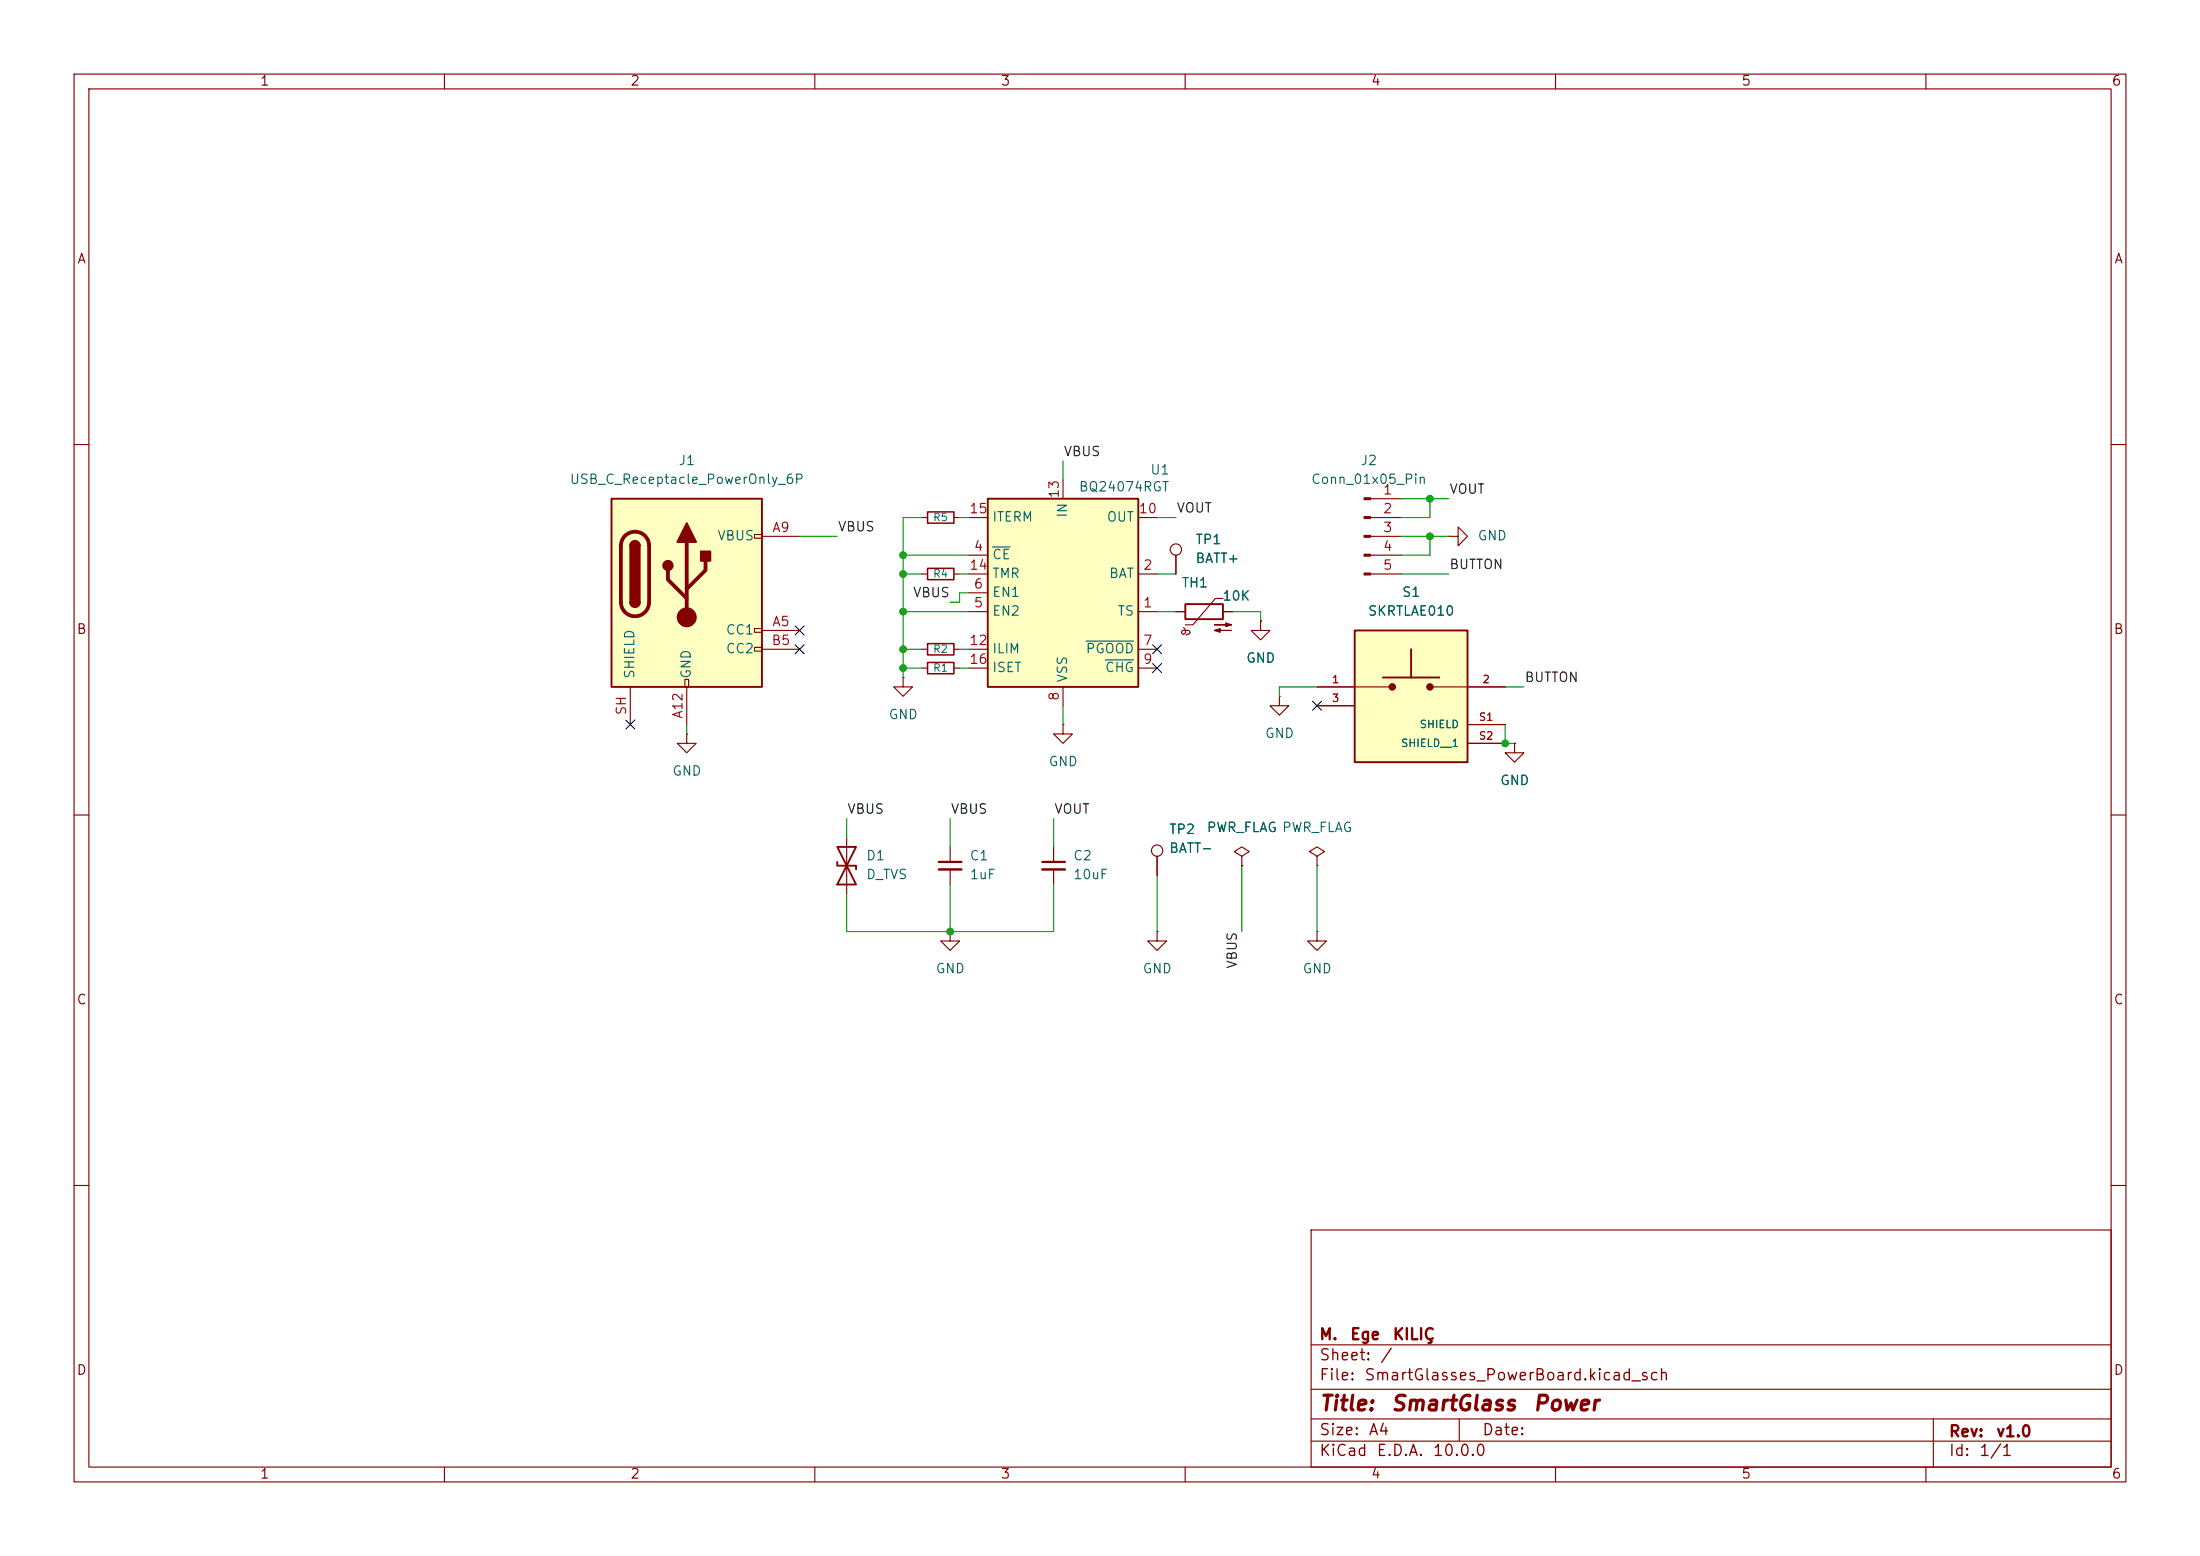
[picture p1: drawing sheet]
<svg xmlns="http://www.w3.org/2000/svg" width="297mm" height="210mm" viewBox="0 0 297 210" stroke-linecap="round" stroke-linejoin="round" font-family="sans-serif">
<g fill="none" stroke="#840000" stroke-width=".15">
<path d="M10 10h277v190h-277zM12 12h273v186h-273zM60 10v2M110 10v2M160 10v2M210 10v2M260 10v2M10 60h2M124.5 77.5h.7M124.5 69.9h.7M128.8 77.5h.7M128.8 69.9h.7"/>
<path d="M158.7 74.9v2.6M195.6 72.4h1.2v-1.3l1.3 1.3-1.3 1.3v-1.3M195.6 72.4h.1M285 60h2M92.7 99.1v1.2h1.3l-1.3 1.3-1.3-1.3h1.3M92.7 99.1h.1M121.9 91.4v1.3h1.3l-1.3 1.3-1.3-1.3h1.3M121.9 91.4h.1M124.5 87.6h.7M124.5 90.2h.7M128.8 87.6h.7M128.8 90.2h.7"/>
<path d="M143.5 97.8v1.3h1.3l-1.3 1.2-1.3-1.2h1.3M143.5 97.8h.1M158.7 82.6h1.3M159.8 84.7a.44 .44 0 0 1 .3 .5 .44 .44 0 0 1-.4 .4l-.2-.2 .2-.3h.8l.1 .2v.2l-.5 .2M165.1 80.8h-1l-3.1 3.5h-1M165.1 82.6h1.3M170.2 83.8v1.3h1.2l-1.2 1.3-1.3-1.3h1.3M170.2 83.8h.1M172.7 94v1.3h1.3l-1.3 1.2-1.3-1.2h1.3M172.7 94h.1M10 110h2M114.3 113v7.7"/>
<path d="M128.3 114.3v2M128.3 117.3v2.1M142.2 114.3v2M142.2 117.3v2.1M156.2 115.6v2.5M177.8 115.6l1-.7-1-.6-1 .6 1 .7v1.2M177.8 116.8h.1M204.5 100.3v1.3h1.2l-1.2 1.3-1.3-1.3h1.3M204.5 100.3h.1M285 110h2M128.3 125.7v1.3h1.2l-1.2 1.3-1.3-1.3h1.3M128.3 125.7h.1"/>
<path d="M156.2 125.7v1.3h1.3l-1.3 1.3-1.3-1.3h1.3M156.2 125.7h.1M10 160h2M177 166h108v32h-108zM285 160h2M60 198v2M110 198v2M160 198v2M177 194.5h108M177 191.5h108M177 187.5h108M177 181.5h108"/>
<path d="M197 191.5v3M210 198v2M260 198v2M261 191.5v6.5"/>
<circle cx="158.7" cy="74.2" r=".76"/>
<circle cx="156.2" cy="114.8" r=".76"/>
</g>
<path d="M160 81.5h5.1v2.1h-5.1zM113 114.3h2.6l-2.6 5.1h2.6zM113 116.3v.5h2.6v.5" fill="none" stroke="#840000" stroke-width=".25"/>
<path d="M126.7 116.3h3.1M140.7 116.3h3.1" fill="none" stroke="#840000" stroke-width=".3"/>
<path d="M126.7 117.3h3.1M140.7 117.3h3.1" fill="none" stroke="#840000" stroke-width=".33"/>
<path d="M125.2 76.7h3.6v1.5h-3.6zM125.2 69.1h3.6v1.5h-3.6zM125.2 86.9h3.6v1.5h-3.6zM125.2 89.4h3.6v1.5h-3.6z" fill="none" stroke="#840000" stroke-width=".2"/>
<g fill="#840000" stroke="#840000" stroke-width=".15">
<path d="M164 85.1l.7-.3v.5l-.7-.2h2.2z"/>
<path d="M164 84.3h2.2l-.7 .3v-.5l.7 .2z"/>
</g>
<path d="M182.9 85.1h15.2v17.8h-15.2z" fill="#ffffc2"/>
<path d="M177.8 92.7h10.2M177.8 95.3h5.1M193 92.7h10.2M198.1 97.8h5.1M198.1 100.3h5.1" fill="none" stroke="#840000" stroke-width=".15"/>
<path d="M182.9 85.1h15.2v17.8h-15.2zM186.7 91.4h7.6M190.5 87.6v3.8" fill="none" stroke="#840000" stroke-width=".25"/>
<g fill="none" stroke="#840000" stroke-width=".51">
<circle cx="188" cy="92.7" r=".25"/>
<circle cx="193" cy="92.7" r=".25"/>
</g>
<path d="M82.5 67.3h20.4v25.4h-20.4z" fill="#ffffc2"/>
<g fill="none" stroke="#840000" stroke-width=".15">
<path d="M101.9 72.1h1v.5h-1zM102.9 72.4h5M185 72.4h4.2M185 67.3h4.2M185 69.9h4.2M185 74.9h4.2M185 77.5h4.2M85.1 92.7v5.1M92.5 91.7h.5v1h-.5zM92.7 92.7v5.1M101.9 84.8h1v.5h-1zM101.9 87.4h1v.5h-1z"/>
<path d="M102.9 85.1h5M102.9 87.6h5"/>
</g>
<path d="M82.5 67.3h20.4v25.4h-20.4zM85.1 73.7a.64 .64 0 0 1 .6-.7 .64 .64 0 0 1 .7 .7M85.1 81.3a.64 .64 0 0 0 .6 .6 .64 .64 0 0 0 .7-.6" fill="none" stroke="#840000" stroke-width=".25"/>
<path d="M84.4 72.3a1.9 1.9 0 0 1 2-.4 1.9 1.9 0 0 1 1.2 1.8v7.6a1.91 1.91 0 0 1-1.9 1.9 1.91 1.91 0 0 1-1.9-1.9v-7.6a1.9 1.9 0 0 1 .6-1.4zM90.2 77v1.2l2.5 2.6M92.7 73.2v10.1M95.2 75.7v1.3l-2.5 2.5" fill="none" stroke="#840000" stroke-width=".51"/>
<g fill="#840000" stroke="#840000" stroke-width=".25">
<path d="M85.1 73.7h1.3v7.6h-1.3z"/>
<path d="M85.3 73.2a.64 .64 0 0 1 .7-.1 .64 .64 0 0 1 .4 .6h-1.3z"/>
<path d="M85.1 81.3h1.3a.64 .64 0 0 1-.7 .6 .64 .64 0 0 1-.6-.6z"/>
<path d="M92.7 70.6l1.3 2.6h-2.6z"/>
<path d="M94.6 74.4h1.3v1.3h-1.3z"/>
<circle cx="90.2" cy="76.3" r=".63"/>
</g>
<g fill="#840000" stroke="#840000" stroke-width=".15">
<path d="M184.1 67.2h.9v.2h-.9z"/>
<path d="M184.1 69.7h.9v.3h-.9z"/>
<path d="M184.1 72.3h.9v.2h-.9z"/>
<path d="M184.1 74.8h.9v.3h-.9z"/>
<path d="M184.1 77.3h.9v.3h-.9z"/>
<circle cx="92.7" cy="83.3" r="1.27"/>
</g>
<path d="M133.3 67.3h20.4v25.4h-20.4z" fill="#ffffc2"/>
<path d="M133.3 67.3h20.4v25.4h-20.4z" fill="none" stroke="#840000" stroke-width=".25"/>
<g fill="none" stroke="#840000" stroke-width=".15">
<path d="M130.8 77.5h2.5M130.8 74.9h2.5M130.8 69.9h2.5M143.5 64.8v2.5M153.7 77.5h2.5M153.7 69.9h2.5M158.7 74.9v2.6M130.8 82.6h2.5M130.8 80h2.5M130.8 87.6h2.5M130.8 90.2h2.5M143.5 92.7v2.6"/>
<path d="M153.7 82.6h2.5M153.7 87.6h2.5M153.7 90.2h2.5M158.7 82.6h1.3M165.1 82.6h1.3M170.2 83.8h.1M177.8 92.7h5.1M177.8 95.3h5.1M198.1 92.7h5.1M198.1 97.8h5.1M156.2 115.6v2.5M167.6 115.6l1.1-.7-1.1-.6-1 .6 1 .7v1.2"/>
<path d="M167.6 116.8h.1M198.1 100.3h5.1M204.5 100.3h.1M177.8 125.7v1.3h1.3l-1.3 1.3-1.3-1.3h1.3M177.8 125.7h.1"/>
</g>
<path d="M134 73.8h2.4M146.6 86.5h6.4M149.2 89.1h3.8" fill="none" stroke="#006464" stroke-width=".15"/>
<g fill="none" stroke="#009600" stroke-width=".15">
<path d="M107.9 72.4h5.1M121.9 77.5h2.6M121.9 74.9h8.9M124.5 69.9h-2.6v21.5M129.5 77.5h1.3M129.5 69.9h1.3M143.5 62.2v2.6M156.2 77.5h2.5M156.2 69.9h2.5M189.2 77.5h6.4M189.2 72.4h6.4M189.2 67.3h6.4"/>
<path d="M193 67.3v2.6h-3.8M193 72.4v2.5h-3.8M92.7 97.8v1.3M121.9 87.6h2.6M121.9 82.6h8.9M121.9 90.2h2.6M129.5 87.6h1.3M129.5 90.2h1.3M130.8 80h-1.3v1.3h-1.2M143.5 95.3v2.5M156.2 82.6h2.5M166.4 82.6h3.8v1.2"/>
<path d="M177.8 92.7h-5.1v1.3M203.2 92.7h2.5M203.2 97.8v2.5h1.3M114.3 110.5v2.5M128.3 110.5v3.8M128.3 119.4v6.3M142.2 110.5v3.8M142.2 119.4v6.3h-27.9v-5M156.2 118.1v7.6M167.6 116.8v8.9M177.8 116.8v8.9"/>
</g>
<path d="M84.5 97.2l1.2 1.2M85.7 97.2l-1.2 1.2M107.3 87l1.3 1.2M107.3 84.5l1.3 1.2M108.6 87l-1.3 1.2M108.6 84.5l-1.3 1.2M155.6 87l1.2 1.2M155.6 89.6l1.2 1.2M156.8 87l-1.2 1.2M156.8 89.6l-1.2 1.2M177.2 94.6l1.2 1.3M178.4 94.6l-1.2 1.3" fill="none" stroke="#000084" stroke-width=".15"/>
<g fill="#009600" stroke="#009600" stroke-width=".14">
<circle cx="121.9" cy="90.2" r=".46"/>
<circle cx="121.9" cy="87.6" r=".46"/>
<circle cx="121.9" cy="82.6" r=".46"/>
<circle cx="121.9" cy="77.5" r=".46"/>
<circle cx="121.9" cy="74.9" r=".46"/>
<circle cx="128.3" cy="125.7" r=".46"/>
<circle cx="193" cy="67.3" r=".46"/>
<circle cx="203.2" cy="100.3" r=".46"/>
<circle cx="193" cy="72.4" r=".46"/>
</g>
<g font-size="2" fill="#840000">
<text x="178" y="190.9">Title:</text>
<text x="187.7" y="190.9">SmartGlass</text>
<text x="206.8" y="190.9">Power</text>
</g>
<g font-size="1.5" fill="#840000">
<text x="178" y="184">Sheet:</text>
<text x="178" y="181.2">M.</text>
<text x="182.2" y="181.2">Ege</text>
<text x="186.2" y="184">/</text>
<text x="187.9" y="181.2">KILIÇ</text>
<text x="178" y="186.7">File:</text>
<text x="184.1" y="186.7">SmartGlasses_PowerBoard.kicad_sch</text>
<text x="178" y="196.9">KiCad</text>
<text x="178" y="194.1">Size:</text>
<text x="184.7" y="194.1">A4</text>
<text x="185.7" y="196.9">E.D.A.</text>
<text x="193.3" y="196.9">10.0.0</text>
<text x="200" y="194.1">Date:</text>
<text x="263" y="194.3">Rev:</text>
<text x="263" y="196.9">Id:</text>
<text x="267.1" y="196.9">1/1</text>
<text x="269.4" y="194.3">v1.0</text>
</g>
<g font-size="1.3" fill="#840000">
<text x="35" y="11.9">1</text>
<text x="85" y="11.9">2</text>
<text x="135" y="11.9">3</text>
<text x="185" y="11.9">4</text>
<text x="235" y="11.9">5</text>
<text x="285" y="11.9">6</text>
<text x="10.3" y="35.9">A</text>
<text x="285.3" y="35.9">A</text>
<text x="10.3" y="85.9">B</text>
<text x="285.3" y="85.9">B</text>
<text x="10.3" y="135.9">C</text>
<text x="285.3" y="135.9">C</text>
<text x="10.3" y="185.9">D</text>
<text x="285.3" y="185.9">D</text>
<text x="35" y="199.9">1</text>
<text x="85" y="199.9">2</text>
<text x="135" y="199.9">3</text>
<text x="185" y="199.9">4</text>
<text x="235" y="199.9">5</text>
<text x="285" y="199.9">6</text>
</g>
<g font-size="1.3" fill="#006464">
<text x="76.8" y="65.6">USB_C_Receptacle_PowerOnly_6P</text>
<text x="91.5" y="63.1">J1</text>
<text x="155.2" y="64.4">U1</text>
<text x="176.9" y="65.6">Conn_01x05_Pin</text>
<text x="183.6" y="63.1">J2</text>
<text x="133.9" y="70.7">ITERM</text>
<text x="144.4" y="70" transform="rotate(-90 144.4 70)">IN</text>
<text x="145.6" y="66.6">BQ24074RGT</text>
<text x="149.3" y="70.7">OUT</text>
<text x="96.8" y="73.3">VBUS</text>
<text x="133.9" y="75.8">CE</text>
<text x="161.3" y="73.8">TP1</text>
<text x="161.3" y="76.3">BATT+</text>
<text x="199.4" y="73.3">GND</text>
<text x="133.9" y="83.4">EN2</text>
<text x="133.9" y="80.9">EN1</text>
<text x="133.9" y="78.3">TMR</text>
<text x="149.6" y="78.3">BAT</text>
<text x="150.8" y="83.4">TS</text>
<text x="159.4" y="79.6">TH1</text>
<text x="164.9" y="81.4">10K</text>
<text x="184.6" y="83.4">SKRTLAE010</text>
<text x="189.2" y="80.9">S1</text>
<text x="97.9" y="86">CC1</text>
<text x="97.9" y="88.5">CC2</text>
<text x="133.9" y="88.5">ILIM</text>
<text x="146.5" y="88.5">PGOOD</text>
<text x="168.1" y="89.8">GND</text>
<text x="86" y="91.7" transform="rotate(-90 86 91.7)">SHIELD</text>
<text x="93.6" y="91.7" transform="rotate(-90 93.6 91.7)">GND</text>
<text x="133.9" y="91">ISET</text>
<text x="144.4" y="92.2" transform="rotate(-90 144.4 92.2)">VSS</text>
<text x="149.1" y="91">CHG</text>
<text x="119.9" y="97.4">GND</text>
<text x="170.7" y="99.9">GND</text>
<text x="90.7" y="105">GND</text>
<text x="141.5" y="103.7">GND</text>
<text x="202.4" y="106.3">GND</text>
<text x="157.7" y="112.9">TP2</text>
<text x="162.8" y="112.6">PWR_FLAG PWR_FLAG</text>
<text x="162.8" y="112.6">PWR_FLAG</text>
<text x="116.8" y="116.4">D1</text>
<text x="116.8" y="119">D_TVS</text>
<text x="130.8" y="116.4">C1</text>
<text x="130.8" y="119">1uF</text>
<text x="144.8" y="116.4">C2</text>
<text x="144.8" y="119">10uF</text>
<text x="157.7" y="115.4">BATT-</text>
<text x="126.2" y="131.7">GND</text>
<text x="154.2" y="131.7">GND</text>
<text x="175.8" y="131.7">GND</text>
</g>
<g font-size="1.3" fill="#0f0f0f">
<text x="143.5" y="61.9">VBUS</text>
<text x="158.7" y="69.5">VOUT</text>
<text x="195.6" y="67">VOUT</text>
<text x="113" y="72">VBUS</text>
<text x="195.6" y="77.1">BUTTON</text>
<text x="123.2" y="80.9">VBUS</text>
<text x="205.7" y="92.4">BUTTON</text>
<text x="114.3" y="110.1">VBUS</text>
<text x="128.3" y="110.1">VBUS</text>
<text x="142.2" y="110.1">VOUT</text>
<text x="167.3" y="130.8" transform="rotate(-90 167.3 130.8)">VBUS</text>
</g>
<g font-size="1.3" fill="#a90000">
<text x="130.8" y="69.6">15</text>
<text x="143.3" y="67.4" transform="rotate(-90 143.3 67.4)">13</text>
<text x="153.6" y="69.6">10</text>
<text x="186.6" y="67.1">1</text>
<text x="186.6" y="69.6">2</text>
<text x="104.2" y="72.1">A9</text>
<text x="130.8" y="77.2">14</text>
<text x="131.4" y="74.7">4</text>
<text x="154.2" y="77.2">2</text>
<text x="186.6" y="72.1">3</text>
<text x="186.6" y="74.7">4</text>
<text x="186.6" y="77.2">5</text>
<text x="131.4" y="82.3">5</text>
<text x="131.4" y="79.8">6</text>
<text x="154.2" y="82.3">1</text>
<text x="104.1" y="87.4">B5</text>
<text x="104.2" y="84.8">A5</text>
<text x="130.8" y="87.4">12</text>
<text x="130.8" y="89.9">16</text>
<text x="154.2" y="87.4">7</text>
<text x="154.2" y="89.9">9</text>
<text x="143.3" y="94.7" transform="rotate(-90 143.3 94.7)">8</text>
<text x="84.8" y="96.6" transform="rotate(-90 84.8 96.6)">SH</text>
<text x="92.5" y="97.1" transform="rotate(-90 92.5 97.1)">A12</text>
</g>
<g font-size="1" fill="#006464">
<text x="125.9" y="70.6">R5</text>
<text x="125.9" y="78.2">R4</text>
<text x="125.9" y="88.4">R2</text>
<text x="125.9" y="90.9">R1</text>
<text x="189.1" y="101.1">SHIELD__1</text>
<text x="191.6" y="98.5">SHIELD</text>
</g>
<g font-size="1" fill="#a90000">
<text x="179.7" y="92.5">1</text>
<text x="179.7" y="95">3</text>
<text x="200" y="92.5">2</text>
<text x="199.6" y="97.5">S1</text>
<text x="199.6" y="100.1">S2</text>
</g>
</svg>
